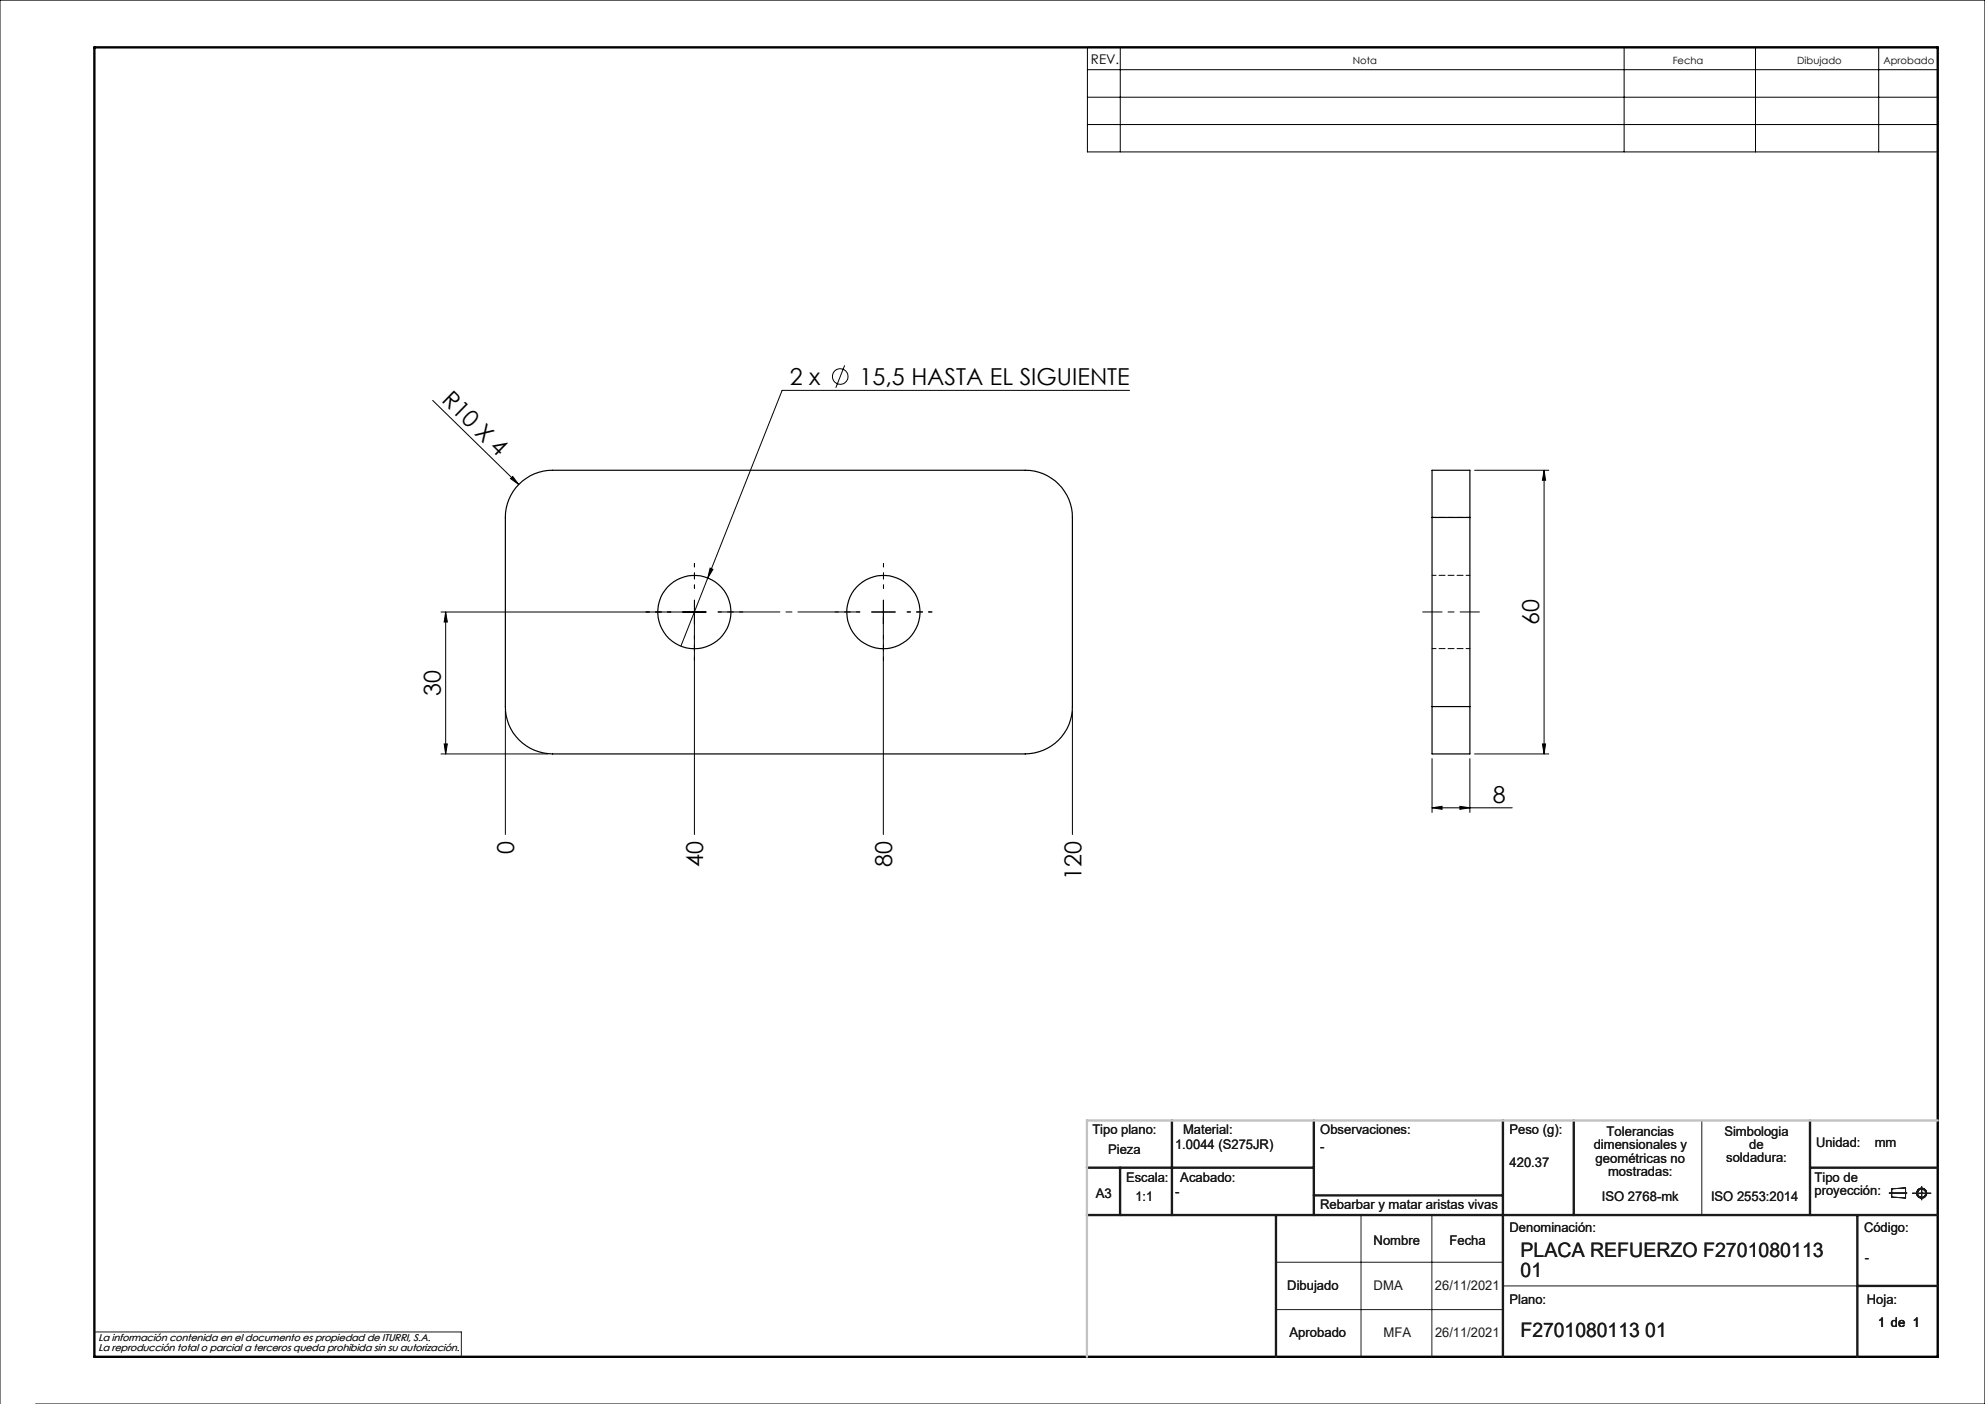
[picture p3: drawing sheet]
<svg xmlns="http://www.w3.org/2000/svg" width="420mm" height="297mm" viewBox="0 0 420 297" stroke-linecap="round" stroke-linejoin="round" font-family="sans-serif">
<g fill="none" stroke="#191924" stroke-width=".21">
<path d="M360.1 237v20M288 257v30M303 257v30M399.7 252.4h3.8M400.3 251.5l2.9-.2v2.1l-2.9-.2zM404.6 252.4h4M406.6 251v2.8M270 267h48M270 277h48M318 272h75M20 281.8h77.6v5.2"/>
<circle cx="406.6" cy="252.4" r=".86"/>
<circle cx="406.6" cy="252.4" r="1.07"/>
</g>
<g fill="none" stroke="#000" stroke-width=".21">
<path d="M230.1 10h179.9v22.1h-179.9zM230.1 14.7h179.9M237 10v22.1M343.6 10v22.1M371.4 10v22.1M397.5 10v22.1M230.1 20.6h179.9M230.1 26.3h179.9M178.7 77.3l-1.9 4.7M91.5 84.7l18.2 17.8M239 82.6h-73.5l-21.4 54.1M312 99.5h15.7"/>
<path d="M326.7 99.5l.3 2.1h-.6zM326.7 99.5v60M108 101.2l.5-.4 1.2 1.7zM94.3 129.5l.4 2.1h-.7zM94.3 129.5v30M146.9 127v49.5M149.4 129.5h-56.1M150.2 120.2l.6 .2-1 1.9zM184.4 129.5h5M186.9 127v49.5M93.3 159.5h22.6M94 157.4h.7l-.4 2.1z"/>
<path d="M106.9 150.5v26M226.9 150.5v26M312 159.5h15.7M326.4 157.4h.6l-.3 2.1zM303 170.9l2.1-.3v.6zM303 160.5v11.4M303 170.9h17M308.9 170.6l2.1 .3-2.1 .3zM311 160.5v11.4M0 297v-297h420v297h-412.5"/>
<circle cx="177.8" cy="79.6" r="1.65"/>
</g>
<path d="M20 10h390v277h-390z" fill="none" stroke="#000" stroke-width=".5"/>
<g fill="none" stroke="#191924" stroke-width=".5">
<path d="M248 237v20M278 237v20M318 237v50M333 237v20M383 237v20M230 257h180M230 247h48M237 247v10M270 257v30M278 252.9h40M383 247h27M393 257v30"/>
<path d="M393 272h17"/>
</g>
<path d="M410 237h-180v50" fill="none" stroke="#c0c0c0" stroke-width=".5"/>
<path d="M141.9 129.5h-5.2M146.9 124.5v-5.3M146.9 134.5v5.2M151.9 129.5h5.3M181.9 129.5h-5.2M186.9 124.5v-5.3M186.9 134.5v5.2M191.9 129.5h5.3" fill="none" stroke="#000" stroke-width=".21" stroke-dasharray="15.2 1.3 1.3 1.3" stroke-dashoffset="14.5"/>
<path d="M186.9 129.5v-2.5M186.9 129.5h-2.5M186.9 129.5v2.5M186.9 129.5h2.5" fill="none" stroke="#000" stroke-width=".21" stroke-dasharray="15.2 1.3 1.3 1.3"/>
<path d="M151.9 129.5h30" fill="none" stroke="#000" stroke-width=".21" stroke-dasharray="15.2 1.3 1.3 1.3" stroke-dashoffset="2.1"/>
<path d="M301 129.5h12" fill="none" stroke="#000" stroke-width=".21" stroke-dasharray="15.2 1.3 1.3 1.3" stroke-dashoffset="11.1"/>
<g fill="#000">
<path d="M108 101.2l.5-.4 1.2 1.7zM150.2 120.2l.6 .2-1 1.9z"/>
<path d="M326.7 99.5l.3 2.1h-.6zM326.4 157.4h.6l-.3 2.1z"/>
<path d="M94 157.4h.7l-.4 2.1zM94.3 129.5l.4 2.1h-.7z"/>
<path d="M308.9 170.6l2.1 .3-2.1 .3zM303 170.9l2.1-.3v.6z"/>
</g>
<g fill="none" stroke="#000" stroke-width=".25">
<path d="M109.9 102.4a9.8 9.8 0 0 1 7-2.9h100a10 10 0 0 1 10 10v40a10 10 0 0 1-10 10h-100a10 10 0 0 1-10-10v-40a9.8 9.8 0 0 1 3-7.1zM303 109.5v-10h8v10M303 109.5h8M303 109.5v40M311 109.5v40M303 149.5v10h8v-10M303 149.5h8"/>
<circle cx="146.9" cy="129.5" r="7.8"/>
<circle cx="186.9" cy="129.5" r="7.8"/>
</g>
<path d="M303 109.5h8M303 137.2h8M311 121.7h-8M311 149.5h-8" fill="none" stroke="#000" stroke-width=".21" stroke-dasharray="1.3 .6" stroke-dashoffset=".4"/>
<g font-size="4.9">
<text x="167.1" y="81.5">2 x</text>
<text x="181.9" y="81.5">15,5 HASTA EL SIGUIENTE</text>
<text x="93.3" y="84.9" transform="rotate(44 93.3 84.9)">R10 X 4</text>
<text x="325.6" y="132.2" transform="rotate(-90 325.6 132.2)">60</text>
<text x="93.3" y="147.2" transform="rotate(-90 93.3 147.2)">30</text>
<text x="315.9" y="169.8">8</text>
<text x="108.8" y="180.6" transform="rotate(-90 108.8 180.6)">0</text>
<text x="148.8" y="183.3" transform="rotate(-90 148.8 183.3)">40</text>
<text x="188.8" y="183.3" transform="rotate(-90 188.8 183.3)">80</text>
<text x="228.8" y="186.1" transform="rotate(-90 228.8 186.1)">120</text>
</g>
<g font-size="4.2" fill="#191924">
<text x="321.7" y="265.9">PLACA REFUERZO F2701080113</text>
<text x="321.7" y="270.2">01</text>
<text x="321.7" y="282.8">F2701080113 01</text>
</g>
<text font-size="2.8" x="230.8" y="13.6">REV.</text>
<g font-size="2.8" fill="#191924">
<text x="231.1" y="239.9">Tipo plano:</text>
<text x="250.3" y="239.9">Material:</text>
<text x="279.3" y="239.9">Observaciones:</text>
<text x="319.4" y="239.9">Peso (g):</text>
<text x="234.5" y="244.1">Pieza</text>
<text x="248.6" y="243">1.0044 (S275JR)</text>
<text x="279.3" y="243.4">-</text>
<text x="337.2" y="243.1">dimensionales y</text>
<text x="337.6" y="246">geométricas no</text>
<text x="339.9" y="240.3">Tolerancias</text>
<text x="364.9" y="240.2">Simbologia</text>
<text x="365.3" y="245.9">soldadura:</text>
<text x="370.1" y="243">de</text>
<text x="384.2" y="242.7">Unidad:</text>
<text x="396.7" y="242.7">mm</text>
<text x="238.3" y="250">Escala:</text>
<text x="249.7" y="250">Acabado:</text>
<text x="319.4" y="246.9">420.37</text>
<text x="340.2" y="248.8">mostradas:</text>
<text x="383.9" y="250">Tipo de</text>
<text x="231.9" y="253.4">A3</text>
<text x="240.3" y="254">1:1</text>
<text x="248.6" y="252.9">-</text>
<text x="279.3" y="255.7">Rebarbar y matar aristas vivas</text>
<text x="338.9" y="254">ISO 2768-mk</text>
<text x="362" y="254">ISO 2553:2014</text>
<text x="383.9" y="252.8">proyección:</text>
<text x="290.6" y="263.3">Nombre</text>
<text x="306.7" y="263.3">Fecha</text>
<text x="319.4" y="260.6">Denominación:</text>
<text x="394.4" y="260.6">Código:</text>
<text x="394.6" y="266.9">-</text>
<text x="272.4" y="273">Dibujado</text>
<text x="290.6" y="273">DMA</text>
<text x="303.6" y="273">26/11/2021</text>
<text x="319.4" y="275.8">Plano:</text>
<text x="395" y="275.8">Hoja:</text>
<text x="397.4" y="280.6">1 de 1</text>
<text x="272.8" y="282.8">Aprobado</text>
<text x="292.7" y="282.8">MFA</text>
<text x="303.6" y="282.8">26/11/2021</text>
</g>
<g font-size="2.1">
<text x="286.2" y="13.6">Nota</text>
<text x="353.9" y="13.6">Fecha</text>
<text x="380.3" y="13.6">Dibujado</text>
<text x="398.5" y="13.6">Aprobado</text>
</g>
<g font-size="2.1" fill="#191924">
<text x="20.8" y="283.7">La información contenida en el documento es propiedad de ITURRI, S.A.</text>
<text x="20.8" y="285.7">La reproducción total o parcial a terceros queda prohibida sin su autorización.</text>
</g>
</svg>
